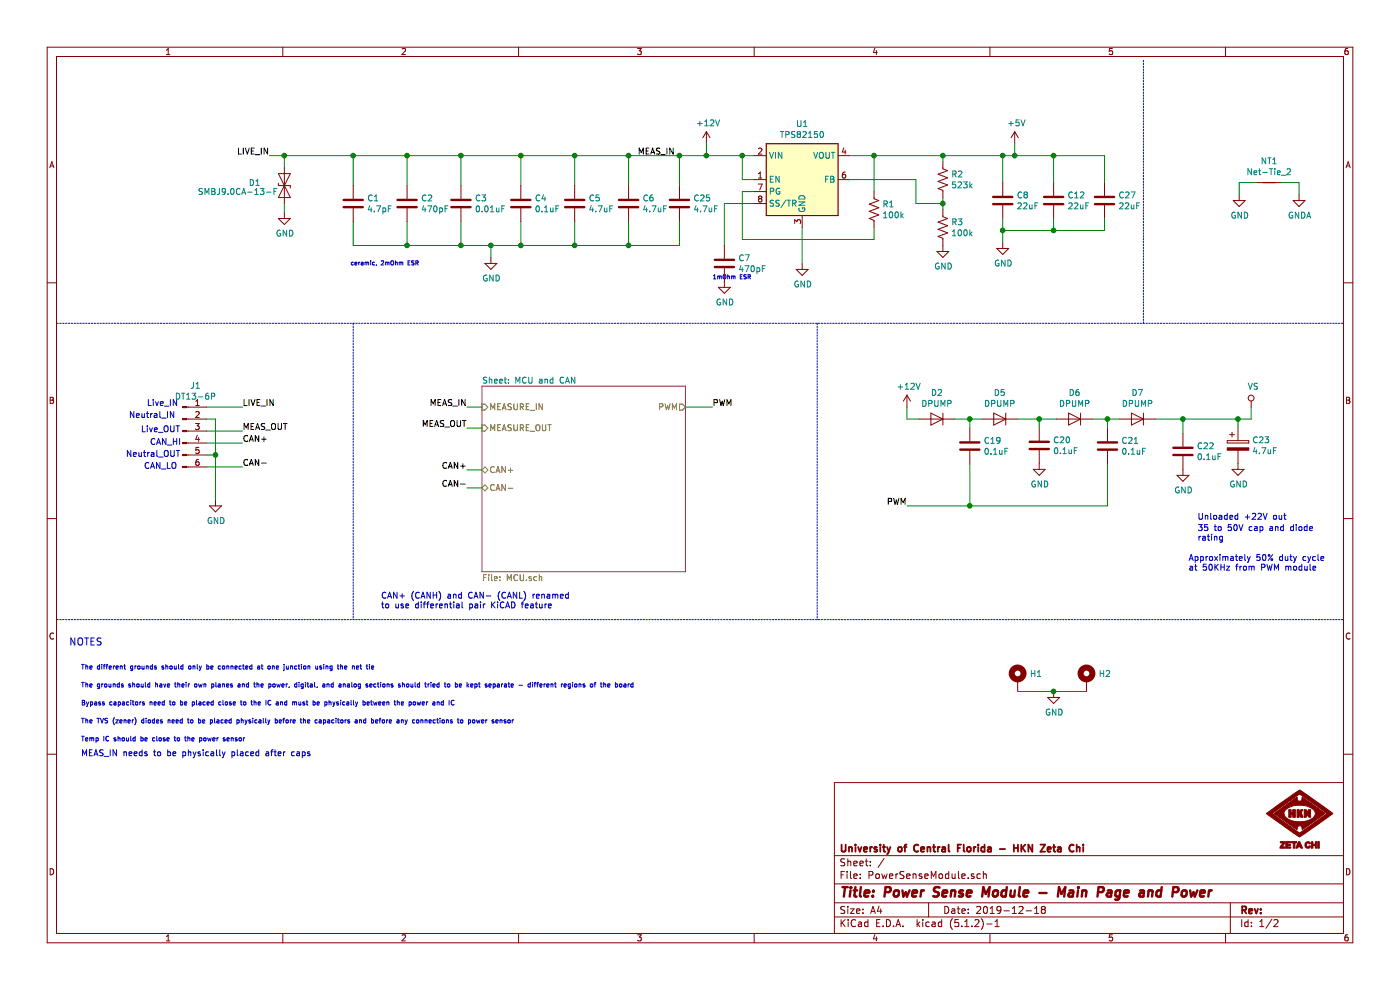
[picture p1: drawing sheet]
EESchema Schematic File Version 4
LIBS:PowerSenseModule-cache
EELAYER 29 0
EELAYER END
$Descr A4 11693 8268
encoding utf-8
Sheet 1 2
Title "Power Sense Module - Main Page and Power"
Date "2019-12-18"
Rev ""
Comp "University of Central Florida - HKN Zeta Chi"
Comment1 ""
Comment2 ""
Comment3 ""
Comment4 ""
$EndDescr
Wire Wire Line
	2025 3600 1725 3600
Wire Wire Line
	2025 3400 1725 3400
Wire Wire Line
	1800 3500 1725 3500
$Comp
L power:GND #PWR01
U 1 1
P 1800 4175
F 0 "#PWR01" H 1800 3925 50  0001 C CNN
F 1 "GND" H 1805 4002 50  0000 C CNN
F 2 "" H 1800 4175 50  0001 C CNN
F 3 "" H 1800 4175 50  0001 C CNN
	1    1800 4175
	1    0    0    -1  
$EndComp
Text Notes 1050 3825 0    50   ~ 0
Neutral_OUT
Text Notes 1175 3700 0    50   ~ 0
Live_OUT\n\n
Text Notes 1075 3500 0    50   ~ 0
Neutral_IN\n
Text Notes 1225 3400 0    50   ~ 0
Live_IN\n
$Comp
L power:GNDA #PWR014
U 1 1
P 10850 1625
F 0 "#PWR014" H 10850 1375 50  0001 C CNN
F 1 "GNDA" H 10855 1452 50  0000 C CNN
F 2 "" H 10850 1625 50  0001 C CNN
F 3 "" H 10850 1625 50  0001 C CNN
	1    10850 1625
	1    0    0    -1  
$EndComp
Wire Wire Line
	10850 1625 10850 1525
Wire Wire Line
	10850 1525 10700 1525
$Comp
L power:GND #PWR012
U 1 1
P 10350 1625
F 0 "#PWR012" H 10350 1375 50  0001 C CNN
F 1 "GND" H 10355 1452 50  0000 C CNN
F 2 "" H 10350 1625 50  0001 C CNN
F 3 "" H 10350 1625 50  0001 C CNN
	1    10350 1625
	1    0    0    -1  
$EndComp
Wire Wire Line
	10350 1625 10350 1525
Wire Wire Line
	10350 1525 10500 1525
Text Notes 575  5400 0    59   ~ 0
NOTES
Text Notes 675  5750 0    39   ~ 0
The grounds should have their own planes and the power, digital, and analog sections should tried to be kept separate - different regions of the board
Text Notes 675  5900 0    39   ~ 0
Bypass capacitors need to be placed close to the IC and must be physically between the power and IC\n
Text Notes 675  6050 0    39   ~ 0
The TVS (zener) diodes need to be placed physically before the capacitors and before any connections to power sensor\n
Text Notes 675  5600 0    39   ~ 0
The different grounds should only be connected at one junction using the net tie
Text Notes 675  6200 0    39   ~ 0
Temp IC should be close to the power sensor\n
Wire Wire Line
	4100 2050 4350 2050
Connection ~ 4100 2050
Wire Wire Line
	4100 2150 4100 2050
$Comp
L power:GND #PWR03
U 1 1
P 4100 2150
F 0 "#PWR03" H 4100 1900 50  0001 C CNN
F 1 "GND" H 4105 1977 50  0000 C CNN
F 2 "" H 4100 2150 50  0001 C CNN
F 3 "" H 4100 2150 50  0001 C CNN
	1    4100 2150
	1    0    0    -1  
$EndComp
Wire Wire Line
	3400 2050 3850 2050
Connection ~ 3400 2050
Wire Wire Line
	3400 1850 3400 2050
Wire Wire Line
	3850 2050 4100 2050
Connection ~ 3850 2050
Wire Wire Line
	3850 1850 3850 2050
Wire Wire Line
	4350 2050 4800 2050
Connection ~ 4350 2050
Wire Wire Line
	4350 1850 4350 2050
Wire Wire Line
	4800 2050 5250 2050
Connection ~ 4800 2050
Wire Wire Line
	4800 1850 4800 2050
Wire Wire Line
	5250 2050 5250 1850
Wire Wire Line
	2950 2050 3400 2050
Wire Wire Line
	2950 1850 2950 2050
Connection ~ 5250 1300
Wire Wire Line
	5250 1550 5250 1300
Wire Wire Line
	4800 1300 5250 1300
Connection ~ 4800 1300
Wire Wire Line
	4350 1300 4800 1300
Wire Wire Line
	4800 1550 4800 1300
Connection ~ 4350 1300
Wire Wire Line
	4350 1550 4350 1300
Wire Wire Line
	3850 1300 4350 1300
Connection ~ 3850 1300
Wire Wire Line
	3850 1550 3850 1300
Wire Wire Line
	3400 1300 3850 1300
Connection ~ 3400 1300
Wire Wire Line
	3400 1550 3400 1300
Wire Wire Line
	2950 1300 3400 1300
Wire Wire Line
	2950 1550 2950 1300
Wire Wire Line
	7300 1300 7300 1600
Connection ~ 7300 1300
Wire Wire Line
	7100 1300 7300 1300
Wire Wire Line
	7300 1300 7875 1300
Wire Wire Line
	7300 1900 7300 2000
Wire Wire Line
	7300 2000 6200 2000
Wire Wire Line
	7875 1650 7875 1700
Connection ~ 7875 1700
Wire Wire Line
	7875 1700 7650 1700
Wire Wire Line
	7650 1700 7650 1500
Wire Wire Line
	7650 1500 7100 1500
Wire Wire Line
	7875 1700 7875 1750
$Comp
L power:GND #PWR06
U 1 1
P 7875 2050
F 0 "#PWR06" H 7875 1800 50  0001 C CNN
F 1 "GND" H 7880 1877 50  0000 C CNN
F 2 "" H 7875 2050 50  0001 C CNN
F 3 "" H 7875 2050 50  0001 C CNN
	1    7875 2050
	1    0    0    -1  
$EndComp
Wire Wire Line
	8375 1525 8375 1300
$Comp
L power:GND #PWR08
U 1 1
P 8375 2025
F 0 "#PWR08" H 8375 1775 50  0001 C CNN
F 1 "GND" H 8380 1852 50  0000 C CNN
F 2 "" H 8375 2025 50  0001 C CNN
F 3 "" H 8375 2025 50  0001 C CNN
	1    8375 2025
	1    0    0    -1  
$EndComp
Wire Wire Line
	8375 2025 8375 1925
Wire Wire Line
	7875 1300 7875 1350
Connection ~ 7875 1300
Wire Wire Line
	8375 1300 7875 1300
Text Notes 5950 2400 0    35   ~ 0
1mOhm ESR\n\n
$Comp
L power:GND #PWR04
U 1 1
P 6050 2350
F 0 "#PWR04" H 6050 2100 50  0001 C CNN
F 1 "GND" H 6055 2177 50  0000 C CNN
F 2 "" H 6050 2350 50  0001 C CNN
F 3 "" H 6050 2350 50  0001 C CNN
	1    6050 2350
	1    0    0    -1  
$EndComp
Wire Wire Line
	6050 1700 6300 1700
Wire Wire Line
	6050 2050 6050 1700
Wire Wire Line
	6200 1600 6300 1600
Wire Wire Line
	6200 2000 6200 1600
Wire Wire Line
	6200 1300 6200 1500
Connection ~ 6200 1300
Wire Wire Line
	6200 1300 6300 1300
Wire Wire Line
	6200 1500 6300 1500
Text Notes 2925 2225 0    35   ~ 0
ceramic, 2mOhm ESR\n
$Comp
L power:+5V #PWR07
U 1 1
P 8475 1200
F 0 "#PWR07" H 8475 1050 50  0001 C CNN
F 1 "+5V" H 8490 1373 50  0000 C CNN
F 2 "" H 8475 1200 50  0001 C CNN
F 3 "" H 8475 1200 50  0001 C CNN
	1    8475 1200
	1    0    0    -1  
$EndComp
$Comp
L power:GND #PWR05
U 1 1
P 6700 2200
F 0 "#PWR05" H 6700 1950 50  0001 C CNN
F 1 "GND" H 6705 2027 50  0000 C CNN
F 2 "" H 6700 2200 50  0001 C CNN
F 3 "" H 6700 2200 50  0001 C CNN
	1    6700 2200
	1    0    0    -1  
$EndComp
Wire Wire Line
	6700 1900 6700 2200
$Sheet
S 4025 3225 1700 1550
U 5D226D6E
F0 "MCU and CAN" 50
F1 "MCU.sch" 50
F2 "CAN+" T L 4025 3925 50 
F3 "CAN-" T L 4025 4075 50 
F4 "MEASURE_IN" I L 4025 3400 50 
F5 "MEASURE_OUT" I L 4025 3575 50 
F6 "PWM" O R 5725 3400 50 
$EndSheet
$Comp
L power:+12V #PWR09
U 1 1
P 5900 1200
F 0 "#PWR09" H 5900 1050 50  0001 C CNN
F 1 "+12V" H 5915 1373 50  0000 C CNN
F 2 "" H 5900 1200 50  0001 C CNN
F 3 "" H 5900 1200 50  0001 C CNN
	1    5900 1200
	1    0    0    -1  
$EndComp
Wire Wire Line
	2025 3700 1725 3700
Wire Wire Line
	2025 3900 1725 3900
Text Notes 1250 3725 0    50   ~ 0
CAN_HI\n
Text Notes 1200 3925 0    50   ~ 0
CAN_LO
$Comp
L Connector:Conn_01x06_Male J1
U 1 1
P 1525 3600
F 0 "J1" H 1633 3981 50  0000 C CNN
F 1 "DT13-6P" H 1633 3890 50  0000 C CNN
F 2 "Connector_TE:DT13-6P" H 1525 3600 50  0001 C CNN
F 3 "https://www.te.com/commerce/DocumentDelivery/DDEController?Action=showdoc&DocId=Customer+Drawing%7FDT13-4P%7FC%7Fpdf%7FEnglish%7FENG_CD_DT13-4P_C.pdf%7FDT13-4P" H 1525 3600 50  0001 C CNN
F 4 "TE Connectivity / DEUTSCH " H 1525 3600 50  0001 C CNN "Manufacturer"
F 5 "DT13-6P " H 1525 3600 50  0001 C CNN "Manufacturer PN"
F 6 "9.15" H 1525 3600 50  0001 C CNN "Price 1 QTY"
F 7 "Mouser" H 1525 3600 50  0001 C CNN "Supplier"
F 8 "https://www.mouser.com/ProductDetail/TE-Connectivity-DEUTSCH/DT13-6P?qs=sGAEpiMZZMs7eK6h2EBtKswEMLzR6%2FlTBSgyjyqtRK0%3D" H 1525 3600 50  0001 C CNN "Supplier Link"
F 9 "571-DT13-6P " H 1525 3600 50  0001 C CNN "Supplier PN"
	1    1525 3600
	1    0    0    -1  
$EndComp
$Comp
L Regulator_Switching:TPS82150 U1
U 1 1
P 6700 1500
F 0 "U1" H 6700 1967 50  0000 C CNN
F 1 "TPS82150" H 6700 1876 50  0000 C CNN
F 2 "Package_LGA:Texas_SIL0008D_MicroSiP-8-1EP_2.8x3mm_P0.65mm_EP1.1x1.9mm" H 6700 850 50  0001 C CNN
F 3 "http://www.ti.com/lit/ds/symlink/tps82150.pdf" H 6700 750 50  0001 C CNN
F 4 "TI" H 6700 1500 50  0001 C CNN "Manufacturer"
F 5 "TPS82150SILR " H 6700 1500 50  0001 C CNN "Manufacturer PN"
F 6 "3.03" H 6700 1500 50  0001 C CNN "Price 1 QTY"
F 7 "Mouser" H 6700 1500 50  0001 C CNN "Supplier"
F 8 "https://www.mouser.com/ProductDetail/?qs=gt1LBUVyoHksxpRVOmIIkg%3D%3D" H 6700 1500 50  0001 C CNN "Supplier Link"
F 9 " 595-TPS82150SILR " H 6700 1500 50  0001 C CNN "Supplier PN"
	1    6700 1500
	1    0    0    -1  
$EndComp
$Comp
L Device:C C7
U 1 1
P 6050 2200
F 0 "C7" H 6165 2246 50  0000 L CNN
F 1 "470pF" H 6165 2155 50  0000 L CNN
F 2 "Capacitor_SMD:C_0603_1608Metric_Pad1.05x0.95mm_HandSolder" H 6088 2050 50  0001 C CNN
F 3 "https://www.mouser.com/datasheet/2/212/KEM_C1003_C0G_SMD-1101588.pdf" H 6050 2200 50  0001 C CNN
F 4 "KEMET" H 6050 2200 50  0001 C CNN "Manufacturer"
F 5 "C0603C471J5GAC7411 " H 6050 2200 50  0001 C CNN "Manufacturer PN"
F 6 "0.21" H 6050 2200 50  0001 C CNN "Price 1 QTY"
F 7 "Mouser" H 6050 2200 50  0001 C CNN "Supplier"
F 8 "https://www.mouser.com/ProductDetail/KEMET/C0603C471J5GAC7411?qs=sGAEpiMZZMs0AnBnWHyRQFnMEHnA13dzFos3ms0o4JM%3D" H 6050 2200 50  0001 C CNN "Supplier Link"
F 9 "80-C0603C471J5G7411" H 6050 2200 50  0001 C CNN "Supplier PN"
	1    6050 2200
	1    0    0    -1  
$EndComp
$Comp
L Device:R_US R3
U 1 1
P 7875 1900
F 0 "R3" H 7943 1946 50  0000 L CNN
F 1 "100k" H 7943 1855 50  0000 L CNN
F 2 "Resistor_SMD:R_0603_1608Metric_Pad1.05x0.95mm_HandSolder" V 7915 1890 50  0001 C CNN
F 3 "https://www.mouser.com/datasheet/2/427/dcrcwe3-45987.pdf" H 7875 1900 50  0001 C CNN
F 4 "Vishay / Dale " H 7875 1900 50  0001 C CNN "Manufacturer"
F 5 "CRCW0603100KFKEA " H 7875 1900 50  0001 C CNN "Manufacturer PN"
F 6 "0.1" H 7875 1900 50  0001 C CNN "Price 1 QTY"
F 7 "Mouser" H 7875 1900 50  0001 C CNN "Supplier"
F 8 "https://www.mouser.com/ProductDetail/Vishay-Dale/CRCW0603100KFKEA?qs=sGAEpiMZZMvdGkrng054tz1PN3csf7M2%2FnVet2rNmPY%3D" H 7875 1900 50  0001 C CNN "Supplier Link"
F 9 "71-CRCW0603-100K-E3 " H 7875 1900 50  0001 C CNN "Supplier PN"
	1    7875 1900
	1    0    0    -1  
$EndComp
$Comp
L Device:R_US R2
U 1 1
P 7875 1500
F 0 "R2" H 7943 1546 50  0000 L CNN
F 1 "523k" H 7943 1455 50  0000 L CNN
F 2 "Resistor_SMD:R_0603_1608Metric_Pad1.05x0.95mm_HandSolder" V 7915 1490 50  0001 C CNN
F 3 "https://www.mouser.com/datasheet/2/54/chpreztr-777398.pdf" H 7875 1500 50  0001 C CNN
F 4 "Bourns" H 7875 1500 50  0001 C CNN "Manufacturer"
F 5 "CR0603-FX-5233ELF" H 7875 1500 50  0001 C CNN "Manufacturer PN"
F 6 "0.1" H 7875 1500 50  0001 C CNN "Price 1 QTY"
F 7 "Mouser" H 7875 1500 50  0001 C CNN "Supplier"
F 8 "https://www.mouser.com/ProductDetail/Bourns/CR0603-FX-5233ELF?qs=sGAEpiMZZMvdGkrng054t%252BRNGJdg958RTagDgak0pWY%3D" H 7875 1500 50  0001 C CNN "Supplier Link"
F 9 "652-CR0603FX-5233ELF" H 7875 1500 50  0001 C CNN "Supplier PN"
	1    7875 1500
	1    0    0    -1  
$EndComp
$Comp
L Device:R_US R1
U 1 1
P 7300 1750
F 0 "R1" H 7368 1796 50  0000 L CNN
F 1 "100k" H 7368 1705 50  0000 L CNN
F 2 "Resistor_SMD:R_0603_1608Metric_Pad1.05x0.95mm_HandSolder" V 7340 1740 50  0001 C CNN
F 3 "https://www.mouser.com/datasheet/2/427/dcrcwe3-45987.pdf" H 7300 1750 50  0001 C CNN
F 4 "Vishay / Dale " H 7300 1750 50  0001 C CNN "Manufacturer"
F 5 "CRCW0603100KFKEA " H 7300 1750 50  0001 C CNN "Manufacturer PN"
F 6 "0.1" H 7300 1750 50  0001 C CNN "Price 1 QTY"
F 7 "Mouser" H 7300 1750 50  0001 C CNN "Supplier"
F 8 "https://www.mouser.com/ProductDetail/Vishay-Dale/CRCW0603100KFKEA?qs=sGAEpiMZZMvdGkrng054tz1PN3csf7M2%2FnVet2rNmPY%3D" H 7300 1750 50  0001 C CNN "Supplier Link"
F 9 "71-CRCW0603-100K-E3 " H 7300 1750 50  0001 C CNN "Supplier PN"
	1    7300 1750
	1    0    0    -1  
$EndComp
$Comp
L Device:C C5
U 1 1
P 4800 1700
F 0 "C5" H 4915 1746 50  0000 L CNN
F 1 "4.7uF" H 4915 1655 50  0000 L CNN
F 2 "Capacitor_SMD:C_0805_2012Metric_Pad1.15x1.40mm_HandSolder" H 4838 1550 50  0001 C CNN
F 3 "https://search.murata.co.jp/Ceramy/image/img/A01X/G101/ENG/GRM21BC81H475KE11-01.pdf" H 4800 1700 50  0001 C CNN
F 4 "Murata Electronics" H 4800 1700 50  0001 C CNN "Manufacturer"
F 5 "GRM21BC81H475KE11L" H 4800 1700 50  0001 C CNN "Manufacturer PN"
F 6 "0.49" H 4800 1700 50  0001 C CNN "Price 1 QTY"
F 7 "Digikey" H 4800 1700 50  0001 C CNN "Supplier"
F 8 "https://www.digikey.com/product-detail/en/murata-electronics/GRM21BC81H475KE11L/490-14658-1-ND/6606264" H 4800 1700 50  0001 C CNN "Supplier Link"
F 9 "490-14658-1-ND" H 4800 1700 50  0001 C CNN "Supplier PN"
	1    4800 1700
	1    0    0    -1  
$EndComp
$Comp
L Device:C C4
U 1 1
P 4350 1700
F 0 "C4" H 4465 1746 50  0000 L CNN
F 1 "0.1uF" H 4465 1655 50  0000 L CNN
F 2 "Capacitor_SMD:C_0603_1608Metric_Pad1.05x0.95mm_HandSolder" H 4388 1550 50  0001 C CNN
F 3 "https://www.mouser.com/datasheet/2/400/lcc_automotive_general_en-843974.pdf" H 4350 1700 50  0001 C CNN
F 4 "TDK" H 4350 1700 50  0001 C CNN "Manufacturer"
F 5 "CGA3E2X7R1H104K080AA " H 4350 1700 50  0001 C CNN "Manufacturer PN"
F 6 "0.1" H 4350 1700 50  0001 C CNN "Price 1 QTY"
F 7 "Mouser" H 4350 1700 50  0001 C CNN "Supplier"
F 8 "https://www.mouser.com/ProductDetail/TDK/CGA3E2X7R1H104K080AA?qs=sGAEpiMZZMs0AnBnWHyRQEWjzA2rN6H9nJklEYEm1tg%3D" H 4350 1700 50  0001 C CNN "Supplier Link"
F 9 "810-CGA3E2X7R1H104K " H 4350 1700 50  0001 C CNN "Supplier PN"
	1    4350 1700
	1    0    0    -1  
$EndComp
$Comp
L Device:C C3
U 1 1
P 3850 1700
F 0 "C3" H 3965 1746 50  0000 L CNN
F 1 "0.01uF" H 3965 1655 50  0000 L CNN
F 2 "Capacitor_SMD:C_0603_1608Metric_Pad1.05x0.95mm_HandSolder" H 3888 1550 50  0001 C CNN
F 3 "https://www.mouser.com/datasheet/2/212/KEM_C1002_X7R_SMD-1102033.pdf" H 3850 1700 50  0001 C CNN
F 4 "KEMET" H 3850 1700 50  0001 C CNN "Manufacturer"
F 5 "C0603C103J5RACTU " H 3850 1700 50  0001 C CNN "Manufacturer PN"
F 6 "0.10" H 3850 1700 50  0001 C CNN "Price 1 QTY"
F 7 "Mouser" H 3850 1700 50  0001 C CNN "Supplier"
F 8 "https://www.mouser.com/ProductDetail/KEMET/C0603C103J5RACTU?qs=sGAEpiMZZMs0AnBnWHyRQJxdEn2F2BG1SUc13Z4vudE%3D" H 3850 1700 50  0001 C CNN "Supplier Link"
F 9 "80-C0603C103J5R " H 3850 1700 50  0001 C CNN "Supplier PN"
	1    3850 1700
	1    0    0    -1  
$EndComp
$Comp
L Device:C C2
U 1 1
P 3400 1700
F 0 "C2" H 3515 1746 50  0000 L CNN
F 1 "470pF" H 3515 1655 50  0000 L CNN
F 2 "Capacitor_SMD:C_0603_1608Metric_Pad1.05x0.95mm_HandSolder" H 3438 1550 50  0001 C CNN
F 3 "https://www.mouser.com/datasheet/2/212/KEM_C1003_C0G_SMD-1101588.pdf" H 3400 1700 50  0001 C CNN
F 4 "KEMET" H 3400 1700 50  0001 C CNN "Manufacturer"
F 5 "C0603C471J5GAC7411 " H 3400 1700 50  0001 C CNN "Manufacturer PN"
F 6 "0.21" H 3400 1700 50  0001 C CNN "Price 1 QTY"
F 7 "Mouser" H 3400 1700 50  0001 C CNN "Supplier"
F 8 "https://www.mouser.com/ProductDetail/KEMET/C0603C471J5GAC7411?qs=sGAEpiMZZMs0AnBnWHyRQFnMEHnA13dzFos3ms0o4JM%3D" H 3400 1700 50  0001 C CNN "Supplier Link"
F 9 "80-C0603C471J5G7411" H 3400 1700 50  0001 C CNN "Supplier PN"
	1    3400 1700
	1    0    0    -1  
$EndComp
$Comp
L Device:C C1
U 1 1
P 2950 1700
F 0 "C1" H 3065 1746 50  0000 L CNN
F 1 "4.7pF" H 3065 1655 50  0000 L CNN
F 2 "Capacitor_SMD:C_0603_1608Metric_Pad1.05x0.95mm_HandSolder" H 2988 1550 50  0001 C CNN
F 3 "https://www.mouser.com/datasheet/2/212/KEM_C1063_X8R_FT-CAP_SMD-1279429.pd" H 2950 1700 50  0001 C CNN
F 4 "KEMET" H 2950 1700 50  0001 C CNN "Manufacturer"
F 5 "C0603X479C1HACTU " H 2950 1700 50  0001 C CNN "Manufacturer PN"
F 6 "0.12" H 2950 1700 50  0001 C CNN "Price 1 QTY"
F 7 "Mouser" H 2950 1700 50  0001 C CNN "Supplier"
F 8 "https://www.mouser.com/ProductDetail/KEMET/C0603X479C1HACTU?qs=sGAEpiMZZMvsSlwiRhF8qtsBU8Zhqm2RhNK9s8J99zqFcp5DRNC0WQ%3D%3D" H 2950 1700 50  0001 C CNN "Supplier Link"
F 9 "80-C0603X479C1HACTU" H 2950 1700 50  0001 C CNN "Supplier PN"
	1    2950 1700
	1    0    0    -1  
$EndComp
Wire Wire Line
	2375 1400 2375 1300
$Comp
L power:GND #PWR02
U 1 1
P 2375 1775
F 0 "#PWR02" H 2375 1525 50  0001 C CNN
F 1 "GND" H 2380 1602 50  0000 C CNN
F 2 "" H 2375 1775 50  0001 C CNN
F 3 "" H 2375 1775 50  0001 C CNN
	1    2375 1775
	1    0    0    -1  
$EndComp
Wire Wire Line
	2375 1775 2375 1700
$Comp
L Device:D D2
U 1 1
P 7825 3500
F 0 "D2" H 7825 3284 50  0000 C CNN
F 1 "DPUMP" H 7825 3375 50  0000 C CNN
F 2 "Diode_SMD:D_SOD-323_HandSoldering" H 7825 3500 50  0001 C CNN
F 3 "http://toshiba.semicon-storage.com/ap-en/product/diode/sbd/detail.CUS10S30.html" H 7825 3500 50  0001 C CNN
F 4 "https://www.mouser.com/ProductDetail/Toshiba/CUS10S30H3F?qs=sGAEpiMZZMtQ8nqTKtFS%2FLnbHK8U7YHpoD%2FnZkbvIUu50yFANYtBSg%3D%3D" H 7825 3500 50  0001 C CNN "Supplier Link"
F 5 "Toshiba" H 7825 3500 50  0001 C CNN "Manufacturer"
F 6 "CUS10S30,H3F" H 7825 3500 50  0001 C CNN "Manufacturer PN"
F 7 "0.42" H 7825 3500 50  0001 C CNN "Price 1 QTY"
F 8 "Mouser" H 7825 3500 50  0001 C CNN "Supplier"
F 9 "757-CUS10S30H3F" H 7825 3500 50  0001 C CNN "Supplier PN"
	1    7825 3500
	-1   0    0    1   
$EndComp
$Comp
L Device:D D5
U 1 1
P 8350 3500
F 0 "D5" H 8350 3284 50  0000 C CNN
F 1 "DPUMP" H 8350 3375 50  0000 C CNN
F 2 "Diode_SMD:D_SOD-323_HandSoldering" H 8350 3500 50  0001 C CNN
F 3 "http://toshiba.semicon-storage.com/ap-en/product/diode/sbd/detail.CUS10S30.html" H 8350 3500 50  0001 C CNN
F 4 "https://www.mouser.com/ProductDetail/Toshiba/CUS10S30H3F?qs=sGAEpiMZZMtQ8nqTKtFS%2FLnbHK8U7YHpoD%2FnZkbvIUu50yFANYtBSg%3D%3D" H 8350 3500 50  0001 C CNN "Supplier Link"
F 5 "Toshiba" H 8350 3500 50  0001 C CNN "Manufacturer"
F 6 "CUS10S30,H3F" H 8350 3500 50  0001 C CNN "Manufacturer PN"
F 7 "0.42" H 8350 3500 50  0001 C CNN "Price 1 QTY"
F 8 "Mouser" H 8350 3500 50  0001 C CNN "Supplier"
F 9 "757-CUS10S30H3F" H 8350 3500 50  0001 C CNN "Supplier PN"
	1    8350 3500
	-1   0    0    1   
$EndComp
$Comp
L Device:C C19
U 1 1
P 8100 3725
F 0 "C19" H 8215 3771 50  0000 L CNN
F 1 "0.1uF" H 8215 3680 50  0000 L CNN
F 2 "Capacitor_SMD:C_0603_1608Metric_Pad1.05x0.95mm_HandSolder" H 8138 3575 50  0001 C CNN
F 3 "https://www.mouser.com/datasheet/2/400/lcc_automotive_general_en-843974.pdf" H 8100 3725 50  0001 C CNN
F 4 "CGA3E2X7R1H104K080AA " H 8100 3725 50  0001 C CNN "Manufacturer PN"
F 5 "0.1" H 8100 3725 50  0001 C CNN "Price 1 QTY"
F 6 "Mouser" H 8100 3725 50  0001 C CNN "Supplier"
F 7 "https://www.mouser.com/ProductDetail/TDK/CGA3E2X7R1H104K080AA?qs=sGAEpiMZZMs0AnBnWHyRQEWjzA2rN6H9nJklEYEm1tg%3D" H 8100 3725 50  0001 C CNN "Supplier Link"
F 8 "810-CGA3E2X7R1H104K " H 8100 3725 50  0001 C CNN "Supplier PN"
F 9 "TDK" H 8100 3725 50  0001 C CNN "Manufacturer"
	1    8100 3725
	1    0    0    -1  
$EndComp
Wire Wire Line
	8100 3575 8100 3500
Wire Wire Line
	8100 3500 7975 3500
Wire Wire Line
	8100 3500 8200 3500
Connection ~ 8100 3500
Wire Wire Line
	7675 3500 7575 3500
Wire Wire Line
	7575 3500 7575 3400
$Comp
L power:+12V #PWR010
U 1 1
P 7575 3400
F 0 "#PWR010" H 7575 3250 50  0001 C CNN
F 1 "+12V" H 7590 3573 50  0000 C CNN
F 2 "" H 7575 3400 50  0001 C CNN
F 3 "" H 7575 3400 50  0001 C CNN
	1    7575 3400
	1    0    0    -1  
$EndComp
Wire Wire Line
	8100 3875 8100 4225
$Comp
L Device:D D6
U 1 1
P 8975 3500
F 0 "D6" H 8975 3284 50  0000 C CNN
F 1 "DPUMP" H 8975 3375 50  0000 C CNN
F 2 "Diode_SMD:D_SOD-323_HandSoldering" H 8975 3500 50  0001 C CNN
F 3 "http://toshiba.semicon-storage.com/ap-en/product/diode/sbd/detail.CUS10S30.html" H 8975 3500 50  0001 C CNN
F 4 "https://www.mouser.com/ProductDetail/Toshiba/CUS10S30H3F?qs=sGAEpiMZZMtQ8nqTKtFS%2FLnbHK8U7YHpoD%2FnZkbvIUu50yFANYtBSg%3D%3D" H 8975 3500 50  0001 C CNN "Supplier Link"
F 5 "Toshiba" H 8975 3500 50  0001 C CNN "Manufacturer"
F 6 "CUS10S30,H3F" H 8975 3500 50  0001 C CNN "Manufacturer PN"
F 7 "0.42" H 8975 3500 50  0001 C CNN "Price 1 QTY"
F 8 "Mouser" H 8975 3500 50  0001 C CNN "Supplier"
F 9 "757-CUS10S30H3F" H 8975 3500 50  0001 C CNN "Supplier PN"
	1    8975 3500
	-1   0    0    1   
$EndComp
$Comp
L Device:D D7
U 1 1
P 9500 3500
F 0 "D7" H 9500 3284 50  0000 C CNN
F 1 "DPUMP" H 9500 3375 50  0000 C CNN
F 2 "Diode_SMD:D_SOD-323_HandSoldering" H 9500 3500 50  0001 C CNN
F 3 "http://toshiba.semicon-storage.com/ap-en/product/diode/sbd/detail.CUS10S30.html" H 9500 3500 50  0001 C CNN
F 4 "https://www.mouser.com/ProductDetail/Toshiba/CUS10S30H3F?qs=sGAEpiMZZMtQ8nqTKtFS%2FLnbHK8U7YHpoD%2FnZkbvIUu50yFANYtBSg%3D%3D" H 9500 3500 50  0001 C CNN "Supplier Link"
F 5 "Toshiba" H 9500 3500 50  0001 C CNN "Manufacturer"
F 6 "CUS10S30,H3F" H 9500 3500 50  0001 C CNN "Manufacturer PN"
F 7 "0.42" H 9500 3500 50  0001 C CNN "Price 1 QTY"
F 8 "Mouser" H 9500 3500 50  0001 C CNN "Supplier"
F 9 "757-CUS10S30H3F" H 9500 3500 50  0001 C CNN "Supplier PN"
	1    9500 3500
	-1   0    0    1   
$EndComp
$Comp
L Device:C C21
U 1 1
P 9250 3725
F 0 "C21" H 9365 3771 50  0000 L CNN
F 1 "0.1uF" H 9365 3680 50  0000 L CNN
F 2 "Capacitor_SMD:C_0603_1608Metric_Pad1.05x0.95mm_HandSolder" H 9288 3575 50  0001 C CNN
F 3 "https://www.mouser.com/datasheet/2/400/lcc_automotive_general_en-843974.pdf" H 9250 3725 50  0001 C CNN
F 4 "CGA3E2X7R1H104K080AA " H 9250 3725 50  0001 C CNN "Manufacturer PN"
F 5 "0.1" H 9250 3725 50  0001 C CNN "Price 1 QTY"
F 6 "Mouser" H 9250 3725 50  0001 C CNN "Supplier"
F 7 "https://www.mouser.com/ProductDetail/TDK/CGA3E2X7R1H104K080AA?qs=sGAEpiMZZMs0AnBnWHyRQEWjzA2rN6H9nJklEYEm1tg%3D" H 9250 3725 50  0001 C CNN "Supplier Link"
F 8 "810-CGA3E2X7R1H104K " H 9250 3725 50  0001 C CNN "Supplier PN"
F 9 "TDK" H 9250 3725 50  0001 C CNN "Manufacturer"
	1    9250 3725
	1    0    0    -1  
$EndComp
Wire Wire Line
	9250 3575 9250 3500
Wire Wire Line
	9250 3500 9125 3500
Wire Wire Line
	9250 3500 9350 3500
Connection ~ 9250 3500
Wire Wire Line
	9250 4225 8100 4225
Wire Wire Line
	9250 3875 9250 4225
Connection ~ 8100 4225
Wire Wire Line
	8100 4225 7575 4225
$Comp
L power:VS #PWR034
U 1 1
P 10450 3400
F 0 "#PWR034" H 10250 3250 50  0001 C CNN
F 1 "VS" H 10467 3573 50  0000 C CNN
F 2 "" H 10450 3400 50  0001 C CNN
F 3 "" H 10450 3400 50  0001 C CNN
	1    10450 3400
	1    0    0    -1  
$EndComp
Wire Wire Line
	10450 3400 10450 3500
Text Notes 10000 4350 0    50   ~ 0
Unloaded +22V out\n
Wire Wire Line
	5900 1200 5900 1300
Connection ~ 5900 1300
Wire Wire Line
	5900 1300 6200 1300
Text Label 7575 4225 2    50   ~ 0
PWM
Text Label 5950 3400 0    50   ~ 0
PWM
Wire Wire Line
	5950 3400 5725 3400
Text Notes 10000 4525 0    50   ~ 0
35 to 50V cap and diode \nrating\n
Text Label 3900 3400 2    50   ~ 0
MEAS_IN
Wire Wire Line
	3900 3400 4025 3400
Text Label 3900 3575 2    50   ~ 0
MEAS_OUT
Wire Wire Line
	3900 3575 4025 3575
Text Label 3900 3925 2    50   ~ 0
CAN+
Wire Wire Line
	3900 3925 4025 3925
Text Label 3900 4075 2    50   ~ 0
CAN-
Wire Wire Line
	3900 4075 4025 4075
Text Label 2250 1300 2    50   ~ 0
LIVE_IN
Text Label 2025 3400 0    50   ~ 0
LIVE_IN
Text Label 2025 3600 0    50   ~ 0
MEAS_OUT
Text Label 2025 3700 0    50   ~ 0
CAN+
Text Label 2025 3900 0    50   ~ 0
CAN-
Text Label 5325 1300 0    50   ~ 0
MEAS_IN
Wire Wire Line
	5250 1300 5675 1300
Wire Notes Line
	475  2700 11225 2700
Wire Notes Line
	9550 2700 9550 500 
Wire Notes Line
	475  5175 11225 5175
Wire Notes Line
	6825 2700 6825 5175
Wire Notes Line
	2950 2700 2950 5175
Text Notes 675  6325 0    50   ~ 0
MEAS_IN needs to be physically placed after caps\n
Text Notes 9925 4775 0    50   ~ 0
Approximately 50% duty cycle \nat 50KHz from PWM module\n
Wire Wire Line
	2250 1300 2375 1300
Wire Wire Line
	2950 1300 2375 1300
Connection ~ 2950 1300
Connection ~ 2375 1300
$Comp
L Mechanical:MountingHole_Pad H1
U 1 1
P 8500 5675
F 0 "H1" H 8600 5724 50  0000 L CNN
F 1 " " H 8175 5900 50  0001 L CNN
F 2 "MountingHole:MountingHole_2.7mm_M2.5_Pad" H 8500 5675 50  0001 C CNN
F 3 "~" H 8500 5675 50  0001 C CNN
	1    8500 5675
	1    0    0    -1  
$EndComp
$Comp
L Mechanical:MountingHole_Pad H2
U 1 1
P 9075 5675
F 0 "H2" H 9175 5724 50  0000 L CNN
F 1 " " H 8725 6025 50  0000 L CNN
F 2 "MountingHole:MountingHole_2.7mm_M2.5_Pad" H 9075 5675 50  0001 C CNN
F 3 "~" H 9075 5675 50  0001 C CNN
	1    9075 5675
	1    0    0    -1  
$EndComp
Wire Wire Line
	8500 5775 8800 5775
$Comp
L power:GND #PWR0108
U 1 1
P 8800 5775
F 0 "#PWR0108" H 8800 5525 50  0001 C CNN
F 1 "GND" H 8805 5602 50  0000 C CNN
F 2 "" H 8800 5775 50  0001 C CNN
F 3 "" H 8800 5775 50  0001 C CNN
	1    8800 5775
	1    0    0    -1  
$EndComp
Connection ~ 8800 5775
Wire Wire Line
	8800 5775 9075 5775
$Comp
L power:GND #PWR013
U 1 1
P 8680 3870
F 0 "#PWR013" H 8680 3620 50  0001 C CNN
F 1 "GND" H 8685 3697 50  0000 C CNN
F 2 "" H 8680 3870 50  0001 C CNN
F 3 "" H 8680 3870 50  0001 C CNN
	1    8680 3870
	1    0    0    -1  
$EndComp
$Comp
L Device:C C20
U 1 1
P 8680 3720
F 0 "C20" H 8795 3766 50  0000 L CNN
F 1 "0.1uF" H 8795 3675 50  0000 L CNN
F 2 "Capacitor_SMD:C_0603_1608Metric_Pad1.05x0.95mm_HandSolder" H 8718 3570 50  0001 C CNN
F 3 "https://www.mouser.com/datasheet/2/400/lcc_automotive_general_en-843974.pdf" H 8680 3720 50  0001 C CNN
F 4 "CGA3E2X7R1H104K080AA " H 8680 3720 50  0001 C CNN "Manufacturer PN"
F 5 "0.1" H 8680 3720 50  0001 C CNN "Price 1 QTY"
F 6 "Mouser" H 8680 3720 50  0001 C CNN "Supplier"
F 7 "https://www.mouser.com/ProductDetail/TDK/CGA3E2X7R1H104K080AA?qs=sGAEpiMZZMs0AnBnWHyRQEWjzA2rN6H9nJklEYEm1tg%3D" H 8680 3720 50  0001 C CNN "Supplier Link"
F 8 "810-CGA3E2X7R1H104K " H 8680 3720 50  0001 C CNN "Supplier PN"
F 9 "TDK" H 8680 3720 50  0001 C CNN "Manufacturer"
	1    8680 3720
	1    0    0    -1  
$EndComp
Wire Wire Line
	8500 3500 8680 3500
Wire Wire Line
	8680 3570 8680 3500
Connection ~ 8680 3500
Wire Wire Line
	8680 3500 8825 3500
$Comp
L power:GND #PWR016
U 1 1
P 9880 3920
F 0 "#PWR016" H 9880 3670 50  0001 C CNN
F 1 "GND" H 9885 3747 50  0000 C CNN
F 2 "" H 9880 3920 50  0001 C CNN
F 3 "" H 9880 3920 50  0001 C CNN
	1    9880 3920
	1    0    0    -1  
$EndComp
Wire Wire Line
	9650 3500 9880 3500
$Comp
L Device:C C22
U 1 1
P 9880 3770
F 0 "C22" H 9995 3816 50  0000 L CNN
F 1 "0.1uF" H 9995 3725 50  0000 L CNN
F 2 "Capacitor_SMD:C_0603_1608Metric_Pad1.05x0.95mm_HandSolder" H 9918 3620 50  0001 C CNN
F 3 "https://www.mouser.com/datasheet/2/400/lcc_automotive_general_en-843974.pdf" H 9880 3770 50  0001 C CNN
F 4 "CGA3E2X7R1H104K080AA " H 9880 3770 50  0001 C CNN "Manufacturer PN"
F 5 "0.1" H 9880 3770 50  0001 C CNN "Price 1 QTY"
F 6 "Mouser" H 9880 3770 50  0001 C CNN "Supplier"
F 7 "https://www.mouser.com/ProductDetail/TDK/CGA3E2X7R1H104K080AA?qs=sGAEpiMZZMs0AnBnWHyRQEWjzA2rN6H9nJklEYEm1tg%3D" H 9880 3770 50  0001 C CNN "Supplier Link"
F 8 "810-CGA3E2X7R1H104K " H 9880 3770 50  0001 C CNN "Supplier PN"
F 9 "TDK" H 9880 3770 50  0001 C CNN "Manufacturer"
	1    9880 3770
	1    0    0    -1  
$EndComp
Wire Wire Line
	9880 3620 9880 3500
Connection ~ 9880 3500
$Comp
L Device:CP C23
U 1 1
P 10340 3720
F 0 "C23" H 10458 3766 50  0000 L CNN
F 1 "4.7uF" H 10458 3675 50  0000 L CNN
F 2 "Capacitor_SMD:C_0805_2012Metric_Pad1.15x1.40mm_HandSolder" H 10378 3570 50  0001 C CNN
F 3 "https://search.murata.co.jp/Ceramy/image/img/A01X/G101/ENG/GRM21BC81H475KE11-01.pdf" H 10340 3720 50  0001 C CNN
F 4 "Murata Electronics" H 10340 3720 50  0001 C CNN "Manufacturer"
F 5 "GRM21BC81H475KE11L" H 10340 3720 50  0001 C CNN "Manufacturer PN"
F 6 "0.49" H 10340 3720 50  0001 C CNN "Price 1 QTY"
F 7 "Digikey" H 10340 3720 50  0001 C CNN "Supplier"
F 8 "https://www.digikey.com/product-detail/en/murata-electronics/GRM21BC81H475KE11L/490-14658-1-ND/6606264" H 10340 3720 50  0001 C CNN "Supplier Link"
F 9 "490-14658-1-ND" H 10340 3720 50  0001 C CNN "Supplier PN"
	1    10340 3720
	1    0    0    -1  
$EndComp
Wire Wire Line
	9880 3500 10340 3500
Wire Wire Line
	10340 3570 10340 3500
Connection ~ 10340 3500
Wire Wire Line
	10340 3500 10450 3500
$Comp
L power:GND #PWR018
U 1 1
P 10340 3870
F 0 "#PWR018" H 10340 3620 50  0001 C CNN
F 1 "GND" H 10345 3697 50  0000 C CNN
F 2 "" H 10340 3870 50  0001 C CNN
F 3 "" H 10340 3870 50  0001 C CNN
	1    10340 3870
	1    0    0    -1  
$EndComp
$Comp
L Device:Net-Tie_2 NT1
U 1 1
P 10600 1525
F 0 "NT1" H 10600 1706 50  0000 C CNN
F 1 "Net-Tie_2" H 10600 1615 50  0000 C CNN
F 2 "NetTie:NetTie-2_SMD_Pad2.0mm" H 10600 1525 50  0001 C CNN
F 3 "~" H 10600 1525 50  0001 C CNN
	1    10600 1525
	1    0    0    -1  
$EndComp
Text Notes 3180 5090 0    50   ~ 0
CAN+ (CANH) and CAN- (CANL) renamed \nto use differential pair KiCAD feature
$Comp
L F1_Logo:LOGO G1
U 1 1
P 10855 6840
F 0 "G1" H 10855 6579 60  0001 C CNN
F 1 "LOGO" H 10855 7101 60  0001 C CNN
F 2 "Logo:HKNZetaChi" H 10854 7153 50  0001 C CNN
F 3 "" H 10855 6840 50  0001 C CNN
	1    10855 6840
	1    0    0    -1  
$EndComp
$Comp
L Device:C C6
U 1 1
P 5250 1700
F 0 "C6" H 5365 1746 50  0000 L CNN
F 1 "4.7uF" H 5365 1655 50  0000 L CNN
F 2 "Capacitor_SMD:C_0805_2012Metric_Pad1.15x1.40mm_HandSolder" H 5288 1550 50  0001 C CNN
F 3 "https://search.murata.co.jp/Ceramy/image/img/A01X/G101/ENG/GRM21BC81H475KE11-01.pdf" H 5250 1700 50  0001 C CNN
F 4 "Murata Electronics" H 5250 1700 50  0001 C CNN "Manufacturer"
F 5 "GRM21BC81H475KE11L" H 5250 1700 50  0001 C CNN "Manufacturer PN"
F 6 "0.49" H 5250 1700 50  0001 C CNN "Price 1 QTY"
F 7 "Digikey" H 5250 1700 50  0001 C CNN "Supplier"
F 8 "https://www.digikey.com/product-detail/en/murata-electronics/GRM21BC81H475KE11L/490-14658-1-ND/6606264" H 5250 1700 50  0001 C CNN "Supplier Link"
F 9 "490-14658-1-ND" H 5250 1700 50  0001 C CNN "Supplier PN"
	1    5250 1700
	1    0    0    -1  
$EndComp
$Comp
L Device:C C25
U 1 1
P 5675 1700
F 0 "C25" H 5790 1746 50  0000 L CNN
F 1 "4.7uF" H 5790 1655 50  0000 L CNN
F 2 "Capacitor_SMD:C_0805_2012Metric_Pad1.15x1.40mm_HandSolder" H 5713 1550 50  0001 C CNN
F 3 "https://search.murata.co.jp/Ceramy/image/img/A01X/G101/ENG/GRM21BC81H475KE11-01.pdf" H 5675 1700 50  0001 C CNN
F 4 "Murata Electronics" H 5675 1700 50  0001 C CNN "Manufacturer"
F 5 "GRM21BC81H475KE11L" H 5675 1700 50  0001 C CNN "Manufacturer PN"
F 6 "0.49" H 5675 1700 50  0001 C CNN "Price 1 QTY"
F 7 "Digikey" H 5675 1700 50  0001 C CNN "Supplier"
F 8 "https://www.digikey.com/product-detail/en/murata-electronics/GRM21BC81H475KE11L/490-14658-1-ND/6606264" H 5675 1700 50  0001 C CNN "Supplier Link"
F 9 "490-14658-1-ND" H 5675 1700 50  0001 C CNN "Supplier PN"
	1    5675 1700
	1    0    0    -1  
$EndComp
Wire Wire Line
	5675 1850 5675 2050
Wire Wire Line
	5675 2050 5250 2050
Connection ~ 5250 2050
Wire Wire Line
	5675 1550 5675 1300
Connection ~ 5675 1300
Wire Wire Line
	5675 1300 5900 1300
Wire Wire Line
	1800 3500 1800 3800
Wire Wire Line
	1800 3800 1725 3800
Connection ~ 1800 3800
Wire Wire Line
	1800 3800 1800 4175
$Comp
L Device:C C8
U 1 1
P 8375 1675
F 0 "C8" H 8490 1721 50  0000 L CNN
F 1 "22uF" H 8490 1630 50  0000 L CNN
F 2 "Capacitor_SMD:C_1210_3225Metric_Pad1.42x2.65mm_HandSolder" H 8413 1525 50  0001 C CNN
F 3 "http://www.samsungsem.com/kr/support/product-search/mlcc/CL32B226MOJNNNE.jsp" H 8375 1675 50  0001 C CNN
F 4 "Samsung" H 8375 1675 50  0001 C CNN "Manufacturer"
F 5 "CL32B226MOJNNNE" H 8375 1675 50  0001 C CNN "Manufacturer PN"
F 6 "0.61" H 8375 1675 50  0001 C CNN "Price 1 QTY"
F 7 "Digikey" H 8375 1675 50  0001 C CNN "Supplier"
F 8 "https://www.digikey.com/product-detail/en/samsung-electro-mechanics/CL32B226MOJNNNE/1276-3395-1-ND/3891481" H 8375 1675 50  0001 C CNN "Supplier Link"
F 9 "1276-3395-1-ND" H 8375 1675 50  0001 C CNN "Supplier PN"
	1    8375 1675
	1    0    0    -1  
$EndComp
$Comp
L Device:C C12
U 1 1
P 8800 1675
F 0 "C12" H 8915 1721 50  0000 L CNN
F 1 "22uF" H 8915 1630 50  0000 L CNN
F 2 "Capacitor_SMD:C_1210_3225Metric_Pad1.42x2.65mm_HandSolder" H 8838 1525 50  0001 C CNN
F 3 "http://www.samsungsem.com/kr/support/product-search/mlcc/CL32B226MOJNNNE.jsp" H 8800 1675 50  0001 C CNN
F 4 "Samsung" H 8800 1675 50  0001 C CNN "Manufacturer"
F 5 "CL32B226MOJNNNE" H 8800 1675 50  0001 C CNN "Manufacturer PN"
F 6 "0.61" H 8800 1675 50  0001 C CNN "Price 1 QTY"
F 7 "Digikey" H 8800 1675 50  0001 C CNN "Supplier"
F 8 "https://www.digikey.com/product-detail/en/samsung-electro-mechanics/CL32B226MOJNNNE/1276-3395-1-ND/3891481" H 8800 1675 50  0001 C CNN "Supplier Link"
F 9 "1276-3395-1-ND" H 8800 1675 50  0001 C CNN "Supplier PN"
	1    8800 1675
	1    0    0    -1  
$EndComp
$Comp
L Device:C C27
U 1 1
P 9225 1675
F 0 "C27" H 9340 1721 50  0000 L CNN
F 1 "22uF" H 9340 1630 50  0000 L CNN
F 2 "Capacitor_SMD:C_1210_3225Metric_Pad1.42x2.65mm_HandSolder" H 9263 1525 50  0001 C CNN
F 3 "http://www.samsungsem.com/kr/support/product-search/mlcc/CL32B226MOJNNNE.jsp" H 9225 1675 50  0001 C CNN
F 4 "Samsung" H 9225 1675 50  0001 C CNN "Manufacturer"
F 5 "CL32B226MOJNNNE" H 9225 1675 50  0001 C CNN "Manufacturer PN"
F 6 "0.61" H 9225 1675 50  0001 C CNN "Price 1 QTY"
F 7 "Digikey" H 9225 1675 50  0001 C CNN "Supplier"
F 8 "https://www.digikey.com/product-detail/en/samsung-electro-mechanics/CL32B226MOJNNNE/1276-3395-1-ND/3891481" H 9225 1675 50  0001 C CNN "Supplier Link"
F 9 "1276-3395-1-ND" H 9225 1675 50  0001 C CNN "Supplier PN"
	1    9225 1675
	1    0    0    -1  
$EndComp
Wire Wire Line
	8375 1300 8475 1300
Wire Wire Line
	8800 1300 8800 1525
Connection ~ 8375 1300
Wire Wire Line
	8800 1300 9225 1300
Wire Wire Line
	9225 1300 9225 1525
Connection ~ 8800 1300
Wire Wire Line
	8800 1825 8800 1925
Wire Wire Line
	8800 1925 8375 1925
Connection ~ 8375 1925
Wire Wire Line
	8375 1925 8375 1825
Wire Wire Line
	8800 1925 9225 1925
Wire Wire Line
	9225 1925 9225 1825
Connection ~ 8800 1925
Wire Wire Line
	8475 1200 8475 1300
Connection ~ 8475 1300
Wire Wire Line
	8475 1300 8800 1300
$Comp
L Device:D_TVS D1
U 1 1
P 2375 1550
F 0 "D1" V 2350 1250 50  0000 L CNN
F 1 "SMBJ9.0CA-13-F" V 2425 825 50  0000 L CNN
F 2 "Diode_SMD:D_SMB_Handsoldering" H 2375 1550 50  0001 C CNN
F 3 "https://www.diodes.com/assets/Datasheets/ds19002.pdf" H 2375 1550 50  0001 C CNN
F 4 "https://www.digikey.com/product-detail/en/diodes-incorporated/SMBJ9.0CA-13-F/SMBJ9.0CA-FDICT-ND/775877" H 2375 1550 50  0001 C CNN "Supplier Link"
F 5 "Diodes Incorporated " H 2375 1550 50  0001 C CNN "Manufacturer"
F 6 "SMBJ9.0CA-13-F" H 2375 1550 50  0001 C CNN "Manufacturer PN"
F 7 "0.36" H 2375 1550 50  0001 C CNN "Price 1 QTY"
F 8 "Digikey" H 2375 1550 50  0001 C CNN "Supplier"
F 9 "SMBJ9.0CA-FDICT-ND" H 2375 1550 50  0001 C CNN "Supplier PN"
	1    2375 1550
	0    1    1    0   
$EndComp
$EndSCHEMATC
